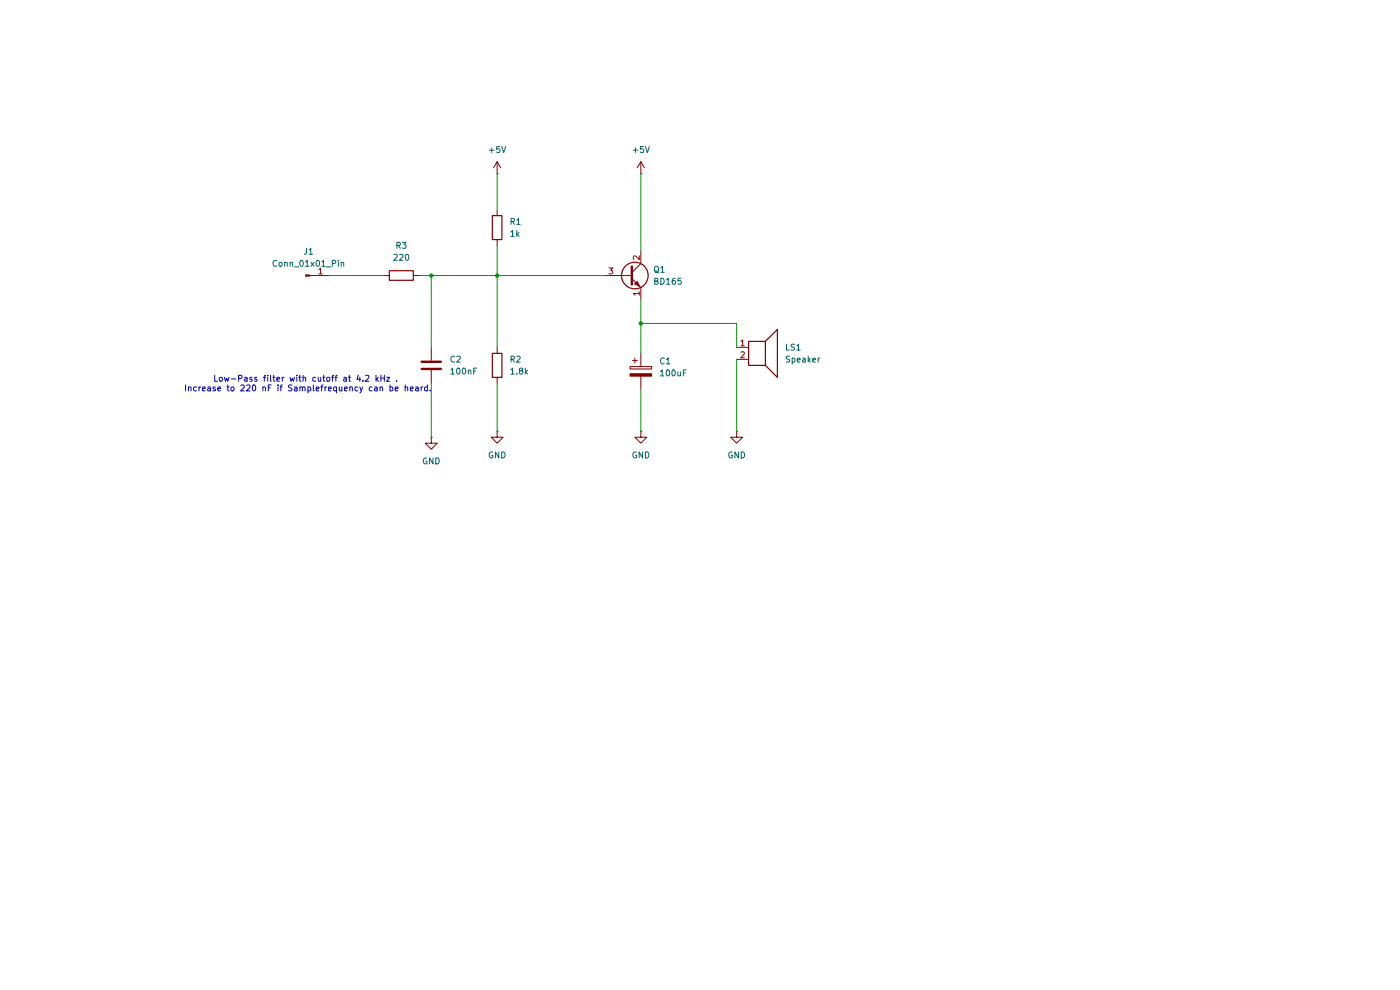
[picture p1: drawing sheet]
(kicad_sch
 (version 20250114)
 (generator "eeschema")
 (generator_version "9.0")
 (paper "A4")
 (lib_symbols
  (symbol "Connector:Conn_01x01_Pin"
   (pin_names
    (offset 1.016) (hide yes)) (exclude_from_sim no) (in_bom yes) (on_board yes)
   (property "Reference" "J" (at 0 2.54 0) (effects (font (size 1.27 1.27))))
   (property "Value" "Conn_01x01_Pin" (at 0 -2.54 0) (effects (font (size 1.27 1.27))))
   (property "Footprint" "" (at 0 0 0) (effects (font (size 1.27 1.27)) (hide yes)))
   (property "Datasheet" "~" (at 0 0 0) (effects (font (size 1.27 1.27)) (hide yes)))
   (property "Description" "Generic connector, single row, 01x01, script generated" (at 0 0 0) (effects (font (size 1.27 1.27)) (hide yes)))
   (property "ki_locked" "" (at 0 0 0) (effects (font (size 1.27 1.27))))
   (symbol "Conn_01x01_Pin_1_1"
    (rectangle (start 0.8636 0.127) (end 0 -0.127) (stroke (width 0.1524) (type default)) (fill (type outline)))
    (polyline (pts (xy 1.27 0) (xy 0.8636 0)) (stroke (width 0.1524) (type default)) (fill (type none)))
    (pin passive line (at 5.08 0 180) (length 3.81) (name "Pin_1" (effects (font (size 1.27 1.27)))) (number "1" (effects (font (size 1.27 1.27))))))
   (embedded_fonts no))
  (symbol "Device:C"
   (pin_numbers (hide yes))
   (pin_names
    (offset 0.254)) (exclude_from_sim no) (in_bom yes) (on_board yes)
   (property "Reference" "C" (at 0.635 2.54 0) (effects (font (size 1.27 1.27)) (justify left)))
   (property "Value" "C" (at 0.635 -2.54 0) (effects (font (size 1.27 1.27)) (justify left)))
   (property "Footprint" "" (at 0.9652 -3.81 0) (effects (font (size 1.27 1.27)) (hide yes)))
   (property "Datasheet" "~" (at 0 0 0) (effects (font (size 1.27 1.27)) (hide yes)))
   (property "Description" "Unpolarized capacitor" (at 0 0 0) (effects (font (size 1.27 1.27)) (hide yes)))
   (symbol "C_0_1"
    (polyline (pts (xy -2.032 0.762) (xy 2.032 0.762)) (stroke (width 0.508) (type default)) (fill (type none)))
    (polyline (pts (xy -2.032 -0.762) (xy 2.032 -0.762)) (stroke (width 0.508) (type default)) (fill (type none))))
   (symbol "C_1_1"
    (pin passive line (at 0 3.81 270) (length 2.794) (name "~" (effects (font (size 1.27 1.27)))) (number "1" (effects (font (size 1.27 1.27)))))
    (pin passive line (at 0 -3.81 90) (length 2.794) (name "~" (effects (font (size 1.27 1.27)))) (number "2" (effects (font (size 1.27 1.27))))))
   (embedded_fonts no))
  (symbol "Device:C_Polarized"
   (pin_numbers (hide yes))
   (pin_names
    (offset 0.254)) (exclude_from_sim no) (in_bom yes) (on_board yes)
   (property "Reference" "C" (at 0.635 2.54 0) (effects (font (size 1.27 1.27)) (justify left)))
   (property "Value" "C_Polarized" (at 0.635 -2.54 0) (effects (font (size 1.27 1.27)) (justify left)))
   (property "Footprint" "" (at 0.9652 -3.81 0) (effects (font (size 1.27 1.27)) (hide yes)))
   (property "Datasheet" "~" (at 0 0 0) (effects (font (size 1.27 1.27)) (hide yes)))
   (property "Description" "Polarized capacitor" (at 0 0 0) (effects (font (size 1.27 1.27)) (hide yes)))
   (symbol "C_Polarized_0_1"
    (rectangle (start -2.286 0.508) (end 2.286 1.016) (stroke (width 0) (type default)) (fill (type none)))
    (polyline (pts (xy -1.778 2.286) (xy -0.762 2.286)) (stroke (width 0) (type default)) (fill (type none)))
    (polyline (pts (xy -1.27 2.794) (xy -1.27 1.778)) (stroke (width 0) (type default)) (fill (type none)))
    (rectangle (start 2.286 -0.508) (end -2.286 -1.016) (stroke (width 0) (type default)) (fill (type outline))))
   (symbol "C_Polarized_1_1"
    (pin passive line (at 0 3.81 270) (length 2.794) (name "~" (effects (font (size 1.27 1.27)))) (number "1" (effects (font (size 1.27 1.27)))))
    (pin passive line (at 0 -3.81 90) (length 2.794) (name "~" (effects (font (size 1.27 1.27)))) (number "2" (effects (font (size 1.27 1.27))))))
   (embedded_fonts no))
  (symbol "Device:R"
   (pin_numbers (hide yes))
   (pin_names
    (offset 0)) (exclude_from_sim no) (in_bom yes) (on_board yes)
   (property "Reference" "R" (at 2.032 0 90) (effects (font (size 1.27 1.27))))
   (property "Value" "R" (at 0 0 90) (effects (font (size 1.27 1.27))))
   (property "Footprint" "" (at -1.778 0 90) (effects (font (size 1.27 1.27)) (hide yes)))
   (property "Datasheet" "~" (at 0 0 0) (effects (font (size 1.27 1.27)) (hide yes)))
   (property "Description" "Resistor" (at 0 0 0) (effects (font (size 1.27 1.27)) (hide yes)))
   (symbol "R_0_1"
    (rectangle (start -1.016 -2.54) (end 1.016 2.54) (stroke (width 0.254) (type default)) (fill (type none))))
   (symbol "R_1_1"
    (pin passive line (at 0 3.81 270) (length 1.27) (name "~" (effects (font (size 1.27 1.27)))) (number "1" (effects (font (size 1.27 1.27)))))
    (pin passive line (at 0 -3.81 90) (length 1.27) (name "~" (effects (font (size 1.27 1.27)))) (number "2" (effects (font (size 1.27 1.27))))))
   (embedded_fonts no))
  (symbol "Device:Speaker"
   (pin_names
    (offset 0) (hide yes)) (exclude_from_sim no) (in_bom yes) (on_board yes)
   (property "Reference" "LS" (at 1.27 5.715 0) (effects (font (size 1.27 1.27)) (justify right)))
   (property "Value" "Speaker" (at 1.27 3.81 0) (effects (font (size 1.27 1.27)) (justify right)))
   (property "Footprint" "" (at 0 -5.08 0) (effects (font (size 1.27 1.27)) (hide yes)))
   (property "Datasheet" "~" (at -0.254 -1.27 0) (effects (font (size 1.27 1.27)) (hide yes)))
   (property "Description" "Speaker" (at 0 0 0) (effects (font (size 1.27 1.27)) (hide yes)))
   (symbol "Speaker_0_0"
    (rectangle (start -2.54 1.27) (end 1.016 -3.81) (stroke (width 0.254) (type default)) (fill (type none)))
    (polyline (pts (xy 1.016 1.27) (xy 3.556 3.81) (xy 3.556 -6.35) (xy 1.016 -3.81)) (stroke (width 0.254) (type default)) (fill (type none))))
   (symbol "Speaker_1_1"
    (pin input line (at -5.08 0 0) (length 2.54) (name "1" (effects (font (size 1.27 1.27)))) (number "1" (effects (font (size 1.27 1.27)))))
    (pin input line (at -5.08 -2.54 0) (length 2.54) (name "2" (effects (font (size 1.27 1.27)))) (number "2" (effects (font (size 1.27 1.27))))))
   (embedded_fonts no))
  (symbol "Transistor_BJT:BD237"
   (pin_names
    (offset 0) (hide yes)) (exclude_from_sim no) (in_bom yes) (on_board yes)
   (property "Reference" "Q" (at 5.08 1.905 0) (effects (font (size 1.27 1.27)) (justify left)))
   (property "Value" "BD237" (at 5.08 0 0) (effects (font (size 1.27 1.27)) (justify left)))
   (property "Footprint" "Package_TO_SOT_THT:TO-126-3_Vertical" (at 5.08 -1.905 0) (effects (font (size 1.27 1.27)
    (italic yes)) (justify left) (hide yes)))
   (property "Datasheet" "https://media.digikey.com/pdf/Data%20Sheets/Micro%20Commercial%20PDFs/BD233,235,237.pdf" (at 0 0 0) (effects (font (size 1.27 1.27)) (justify left) (hide yes)))
   (property "Description" "2A Ic, 80V Vce, Low Voltage Transistor, TO-126" (at 0 0 0) (effects (font (size 1.27 1.27)) (hide yes)))
   (property "Sim.Device" "NPN" (at 0 0 0) (effects (font (size 1.27 1.27)) (hide yes)))
   (property "Sim.Pins" "1=E 2=C 3=B" (at 0 0 0) (effects (font (size 1.27 1.27)) (hide yes)))
   (symbol "BD237_0_1"
    (polyline (pts (xy -2.54 0) (xy 0.635 0)) (stroke (width 0) (type default)) (fill (type none)))
    (polyline (pts (xy 0.635 1.905) (xy 0.635 -1.905)) (stroke (width 0.508) (type default)) (fill (type none)))
    (circle (center 1.27 0) (radius 2.8194) (stroke (width 0.254) (type default)) (fill (type none))))
   (symbol "BD237_1_1"
    (polyline (pts (xy 0.635 0.635) (xy 2.54 2.54)) (stroke (width 0) (type default)) (fill (type none)))
    (polyline (pts (xy 0.635 -0.635) (xy 2.54 -2.54)) (stroke (width 0) (type default)) (fill (type none)))
    (polyline (pts (xy 1.27 -1.778) (xy 1.778 -1.27) (xy 2.286 -2.286) (xy 1.27 -1.778)) (stroke (width 0) (type default)) (fill (type outline)))
    (pin input line (at -5.08 0 0) (length 2.54) (name "B" (effects (font (size 1.27 1.27)))) (number "3" (effects (font (size 1.27 1.27)))))
    (pin passive line (at 2.54 5.08 270) (length 2.54) (name "C" (effects (font (size 1.27 1.27)))) (number "2" (effects (font (size 1.27 1.27)))))
    (pin passive line (at 2.54 -5.08 90) (length 2.54) (name "E" (effects (font (size 1.27 1.27)))) (number "1" (effects (font (size 1.27 1.27))))))
   (embedded_fonts no))
  (symbol "power:+5V"
   (power)
   (pin_numbers (hide yes))
   (pin_names
    (offset 0) (hide yes)) (exclude_from_sim no) (in_bom yes) (on_board yes)
   (property "Reference" "#PWR" (at 0 -3.81 0) (effects (font (size 1.27 1.27)) (hide yes)))
   (property "Value" "+5V" (at 0 3.556 0) (effects (font (size 1.27 1.27))))
   (property "Footprint" "" (at 0 0 0) (effects (font (size 1.27 1.27)) (hide yes)))
   (property "Datasheet" "" (at 0 0 0) (effects (font (size 1.27 1.27)) (hide yes)))
   (property "Description" "Power symbol creates a global label with name \"+5V\"" (at 0 0 0) (effects (font (size 1.27 1.27)) (hide yes)))
   (symbol "+5V_0_1"
    (polyline (pts (xy -0.762 1.27) (xy 0 2.54)) (stroke (width 0) (type default)) (fill (type none)))
    (polyline (pts (xy 0 2.54) (xy 0.762 1.27)) (stroke (width 0) (type default)) (fill (type none)))
    (polyline (pts (xy 0 0) (xy 0 2.54)) (stroke (width 0) (type default)) (fill (type none))))
   (symbol "+5V_1_1"
    (pin power_in line (at 0 0 90) (length 0) (name "~" (effects (font (size 1.27 1.27)))) (number "1" (effects (font (size 1.27 1.27))))))
   (embedded_fonts no))
  (symbol "power:GND"
   (power)
   (pin_numbers (hide yes))
   (pin_names
    (offset 0) (hide yes)) (exclude_from_sim no) (in_bom yes) (on_board yes)
   (property "Reference" "#PWR" (at 0 -6.35 0) (effects (font (size 1.27 1.27)) (hide yes)))
   (property "Value" "GND" (at 0 -3.81 0) (effects (font (size 1.27 1.27))))
   (property "Footprint" "" (at 0 0 0) (effects (font (size 1.27 1.27)) (hide yes)))
   (property "Datasheet" "" (at 0 0 0) (effects (font (size 1.27 1.27)) (hide yes)))
   (property "Description" "Power symbol creates a global label with name \"GND\" , ground" (at 0 0 0) (effects (font (size 1.27 1.27)) (hide yes)))
   (symbol "GND_0_1"
    (polyline (pts (xy 0 0) (xy 0 -1.27) (xy 1.27 -1.27) (xy 0 -2.54) (xy -1.27 -1.27) (xy 0 -1.27)) (stroke (width 0) (type default)) (fill (type none))))
   (symbol "GND_1_1"
    (pin power_in line (at 0 0 270) (length 0) (name "~" (effects (font (size 1.27 1.27)))) (number "1" (effects (font (size 1.27 1.27))))))
   (embedded_fonts no)))
 (text "Low-Pass filter with cutoff at 4.2 kHz . \nIncrease to 220 nF if Samplefrequency can be heard."
  (exclude_from_sim no)
  (at 65.278 81.534 0)
  (effects (font (size 1.27 1.27))))
 (junction
  (at 135.89 68.58)
  (diameter 0)
  (color 0 0 0 0))
 (junction
  (at 105.41 58.42)
  (diameter 0)
  (color 0 0 0 0))
 (junction
  (at 91.44 58.42)
  (diameter 0)
  (color 0 0 0 0))
 (wire
  (pts (xy 135.89 63.5) (xy 135.89 68.58))
  (stroke (width 0) (type default)))
 (wire
  (pts (xy 135.89 82.55) (xy 135.89 91.44))
  (stroke (width 0) (type default)))
 (wire
  (pts (xy 88.9 58.42) (xy 91.44 58.42))
  (stroke (width 0) (type default)))
 (wire
  (pts (xy 135.89 68.58) (xy 135.89 74.93))
  (stroke (width 0) (type default)))
 (wire
  (pts (xy 105.41 58.42) (xy 105.41 73.66))
  (stroke (width 0) (type default)))
 (wire
  (pts (xy 91.44 58.42) (xy 105.41 58.42))
  (stroke (width 0) (type default)))
 (wire
  (pts (xy 69.85 58.42) (xy 81.28 58.42))
  (stroke (width 0) (type default)))
 (wire
  (pts (xy 105.41 36.83) (xy 105.41 44.45))
  (stroke (width 0) (type default)))
 (wire
  (pts (xy 105.41 58.42) (xy 105.41 52.07))
  (stroke (width 0) (type default)))
 (wire
  (pts (xy 156.21 68.58) (xy 135.89 68.58))
  (stroke (width 0) (type default)))
 (wire
  (pts (xy 91.44 58.42) (xy 91.44 73.66))
  (stroke (width 0) (type default)))
 (wire
  (pts (xy 135.89 36.83) (xy 135.89 53.34))
  (stroke (width 0) (type default)))
 (wire
  (pts (xy 156.21 73.66) (xy 156.21 68.58))
  (stroke (width 0) (type default)))
 (wire
  (pts (xy 105.41 58.42) (xy 128.27 58.42))
  (stroke (width 0) (type default)))
 (wire
  (pts (xy 105.41 81.28) (xy 105.41 91.44))
  (stroke (width 0) (type default)))
 (wire
  (pts (xy 91.44 81.28) (xy 91.44 92.71))
  (stroke (width 0) (type default)))
 (wire
  (pts (xy 156.21 76.2) (xy 156.21 91.44))
  (stroke (width 0) (type default)))
 (symbol
  (lib_id "power:+5V")
  (at 135.89 36.83 0)
  (unit 1)
  (exclude_from_sim no)
  (in_bom yes)
  (on_board yes)
  (dnp no)
  (fields_autoplaced yes)
  (property "Reference" "#PWR02" (at 135.89 40.64 0) (effects (font (size 1.27 1.27)) (hide yes)))
  (property "Value" "+5V" (at 135.89 31.75 0) (effects (font (size 1.27 1.27))))
  (property "Footprint" "" (at 135.89 36.83 0) (effects (font (size 1.27 1.27)) (hide yes)))
  (property "Datasheet" "" (at 135.89 36.83 0) (effects (font (size 1.27 1.27)) (hide yes)))
  (property "Description" "Power symbol creates a global label with name \"+5V\"" (at 135.89 36.83 0) (effects (font (size 1.27 1.27)) (hide yes)))
  (pin "1"))
 (symbol
  (lib_id "Connector:Conn_01x01_Pin")
  (at 64.77 58.42 0)
  (unit 1)
  (exclude_from_sim no)
  (in_bom yes)
  (on_board yes)
  (dnp no)
  (fields_autoplaced yes)
  (property "Reference" "J1" (at 65.405 53.34 0) (effects (font (size 1.27 1.27))))
  (property "Value" "Conn_01x01_Pin" (at 65.405 55.88 0) (effects (font (size 1.27 1.27))))
  (property "Footprint" "" (at 64.77 58.42 0) (effects (font (size 1.27 1.27)) (hide yes)))
  (property "Datasheet" "~" (at 64.77 58.42 0) (effects (font (size 1.27 1.27)) (hide yes)))
  (property "Description" "Generic connector, single row, 01x01, script generated" (at 64.77 58.42 0) (effects (font (size 1.27 1.27)) (hide yes)))
  (pin "1"))
 (symbol
  (lib_id "power:GND")
  (at 105.41 91.44 0)
  (unit 1)
  (exclude_from_sim no)
  (in_bom yes)
  (on_board yes)
  (dnp no)
  (fields_autoplaced yes)
  (property "Reference" "#PWR03" (at 105.41 97.79 0) (effects (font (size 1.27 1.27)) (hide yes)))
  (property "Value" "GND" (at 105.41 96.52 0) (effects (font (size 1.27 1.27))))
  (property "Footprint" "" (at 105.41 91.44 0) (effects (font (size 1.27 1.27)) (hide yes)))
  (property "Datasheet" "" (at 105.41 91.44 0) (effects (font (size 1.27 1.27)) (hide yes)))
  (property "Description" "Power symbol creates a global label with name \"GND\" , ground" (at 105.41 91.44 0) (effects (font (size 1.27 1.27)) (hide yes)))
  (pin "1"))
 (symbol
  (lib_id "Device:C")
  (at 91.44 77.47 0)
  (unit 1)
  (exclude_from_sim no)
  (in_bom yes)
  (on_board yes)
  (dnp no)
  (fields_autoplaced yes)
  (property "Reference" "C2" (at 95.25 76.1999 0) (effects (font (size 1.27 1.27)) (justify left)))
  (property "Value" "100nF" (at 95.25 78.7399 0) (effects (font (size 1.27 1.27)) (justify left)))
  (property "Footprint" "" (at 92.4052 81.28 0) (effects (font (size 1.27 1.27)) (hide yes)))
  (property "Datasheet" "~" (at 91.44 77.47 0) (effects (font (size 1.27 1.27)) (hide yes)))
  (property "Description" "Unpolarized capacitor" (at 91.44 77.47 0) (effects (font (size 1.27 1.27)) (hide yes)))
  (pin "2")
  (pin "1"))
 (symbol
  (lib_id "Device:R")
  (at 105.41 77.47 0)
  (unit 1)
  (exclude_from_sim no)
  (in_bom yes)
  (on_board yes)
  (dnp no)
  (fields_autoplaced yes)
  (property "Reference" "R2" (at 107.95 76.1999 0) (effects (font (size 1.27 1.27)) (justify left)))
  (property "Value" "1.8k" (at 107.95 78.7399 0) (effects (font (size 1.27 1.27)) (justify left)))
  (property "Footprint" "" (at 103.632 77.47 90) (effects (font (size 1.27 1.27)) (hide yes)))
  (property "Datasheet" "~" (at 105.41 77.47 0) (effects (font (size 1.27 1.27)) (hide yes)))
  (property "Description" "Resistor" (at 105.41 77.47 0) (effects (font (size 1.27 1.27)) (hide yes)))
  (pin "2")
  (pin "1"))
 (symbol
  (lib_id "power:GND")
  (at 156.21 91.44 0)
  (unit 1)
  (exclude_from_sim no)
  (in_bom yes)
  (on_board yes)
  (dnp no)
  (fields_autoplaced yes)
  (property "Reference" "#PWR05" (at 156.21 97.79 0) (effects (font (size 1.27 1.27)) (hide yes)))
  (property "Value" "GND" (at 156.21 96.52 0) (effects (font (size 1.27 1.27))))
  (property "Footprint" "" (at 156.21 91.44 0) (effects (font (size 1.27 1.27)) (hide yes)))
  (property "Datasheet" "" (at 156.21 91.44 0) (effects (font (size 1.27 1.27)) (hide yes)))
  (property "Description" "Power symbol creates a global label with name \"GND\" , ground" (at 156.21 91.44 0) (effects (font (size 1.27 1.27)) (hide yes)))
  (pin "1"))
 (symbol
  (lib_id "Device:R")
  (at 85.09 58.42 90)
  (unit 1)
  (exclude_from_sim no)
  (in_bom yes)
  (on_board yes)
  (dnp no)
  (fields_autoplaced yes)
  (property "Reference" "R3" (at 85.09 52.07 90) (effects (font (size 1.27 1.27))))
  (property "Value" "220" (at 85.09 54.61 90) (effects (font (size 1.27 1.27))))
  (property "Footprint" "" (at 85.09 60.198 90) (effects (font (size 1.27 1.27)) (hide yes)))
  (property "Datasheet" "~" (at 85.09 58.42 0) (effects (font (size 1.27 1.27)) (hide yes)))
  (property "Description" "Resistor" (at 85.09 58.42 0) (effects (font (size 1.27 1.27)) (hide yes)))
  (pin "2")
  (pin "1"))
 (symbol
  (lib_id "Device:R")
  (at 105.41 48.26 0)
  (unit 1)
  (exclude_from_sim no)
  (in_bom yes)
  (on_board yes)
  (dnp no)
  (fields_autoplaced yes)
  (property "Reference" "R1" (at 107.95 46.9899 0) (effects (font (size 1.27 1.27)) (justify left)))
  (property "Value" "1k" (at 107.95 49.5299 0) (effects (font (size 1.27 1.27)) (justify left)))
  (property "Footprint" "" (at 103.632 48.26 90) (effects (font (size 1.27 1.27)) (hide yes)))
  (property "Datasheet" "~" (at 105.41 48.26 0) (effects (font (size 1.27 1.27)) (hide yes)))
  (property "Description" "Resistor" (at 105.41 48.26 0) (effects (font (size 1.27 1.27)) (hide yes)))
  (pin "2")
  (pin "1"))
 (symbol
  (lib_id "power:GND")
  (at 91.44 92.71 0)
  (unit 1)
  (exclude_from_sim no)
  (in_bom yes)
  (on_board yes)
  (dnp no)
  (fields_autoplaced yes)
  (property "Reference" "#PWR06" (at 91.44 99.06 0) (effects (font (size 1.27 1.27)) (hide yes)))
  (property "Value" "GND" (at 91.44 97.79 0) (effects (font (size 1.27 1.27))))
  (property "Footprint" "" (at 91.44 92.71 0) (effects (font (size 1.27 1.27)) (hide yes)))
  (property "Datasheet" "" (at 91.44 92.71 0) (effects (font (size 1.27 1.27)) (hide yes)))
  (property "Description" "Power symbol creates a global label with name \"GND\" , ground" (at 91.44 92.71 0) (effects (font (size 1.27 1.27)) (hide yes)))
  (pin "1"))
 (symbol
  (lib_id "power:GND")
  (at 135.89 91.44 0)
  (unit 1)
  (exclude_from_sim no)
  (in_bom yes)
  (on_board yes)
  (dnp no)
  (fields_autoplaced yes)
  (property "Reference" "#PWR04" (at 135.89 97.79 0) (effects (font (size 1.27 1.27)) (hide yes)))
  (property "Value" "GND" (at 135.89 96.52 0) (effects (font (size 1.27 1.27))))
  (property "Footprint" "" (at 135.89 91.44 0) (effects (font (size 1.27 1.27)) (hide yes)))
  (property "Datasheet" "" (at 135.89 91.44 0) (effects (font (size 1.27 1.27)) (hide yes)))
  (property "Description" "Power symbol creates a global label with name \"GND\" , ground" (at 135.89 91.44 0) (effects (font (size 1.27 1.27)) (hide yes)))
  (pin "1"))
 (symbol
  (lib_id "power:+5V")
  (at 105.41 36.83 0)
  (unit 1)
  (exclude_from_sim no)
  (in_bom yes)
  (on_board yes)
  (dnp no)
  (fields_autoplaced yes)
  (property "Reference" "#PWR01" (at 105.41 40.64 0) (effects (font (size 1.27 1.27)) (hide yes)))
  (property "Value" "+5V" (at 105.41 31.75 0) (effects (font (size 1.27 1.27))))
  (property "Footprint" "" (at 105.41 36.83 0) (effects (font (size 1.27 1.27)) (hide yes)))
  (property "Datasheet" "" (at 105.41 36.83 0) (effects (font (size 1.27 1.27)) (hide yes)))
  (property "Description" "Power symbol creates a global label with name \"+5V\"" (at 105.41 36.83 0) (effects (font (size 1.27 1.27)) (hide yes)))
  (pin "1"))
 (symbol
  (lib_id "Transistor_BJT:BD237")
  (at 133.35 58.42 0)
  (unit 1)
  (exclude_from_sim no)
  (in_bom yes)
  (on_board yes)
  (dnp no)
  (fields_autoplaced yes)
  (property "Reference" "Q1" (at 138.43 57.1499 0) (effects (font (size 1.27 1.27)) (justify left)))
  (property "Value" "BD165" (at 138.43 59.6899 0) (effects (font (size 1.27 1.27)) (justify left)))
  (property "Footprint" "Package_TO_SOT_THT:TO-126-3_Vertical" (at 138.43 60.325 0) (effects (font (size 1.27 1.27)
    (italic yes)) (justify left) (hide yes)))
  (property "Datasheet" "https://media.digikey.com/pdf/Data%20Sheets/Micro%20Commercial%20PDFs/BD233,235,237.pdf" (at 133.35 58.42 0) (effects (font (size 1.27 1.27)) (justify left) (hide yes)))
  (property "Description" "2A Ic, 80V Vce, Low Voltage Transistor, TO-126" (at 133.35 58.42 0) (effects (font (size 1.27 1.27)) (hide yes)))
  (property "Sim.Device" "NPN" (at 133.35 58.42 0) (effects (font (size 1.27 1.27)) (hide yes)))
  (property "Sim.Pins" "1=E 2=C 3=B" (at 133.35 58.42 0) (effects (font (size 1.27 1.27)) (hide yes)))
  (pin "1")
  (pin "3")
  (pin "2"))
 (symbol
  (lib_id "Device:Speaker")
  (at 161.29 73.66 0)
  (unit 1)
  (exclude_from_sim no)
  (in_bom yes)
  (on_board yes)
  (dnp no)
  (fields_autoplaced yes)
  (property "Reference" "LS1" (at 166.37 73.6599 0) (effects (font (size 1.27 1.27)) (justify left)))
  (property "Value" "Speaker" (at 166.37 76.1999 0) (effects (font (size 1.27 1.27)) (justify left)))
  (property "Footprint" "" (at 161.29 78.74 0) (effects (font (size 1.27 1.27)) (hide yes)))
  (property "Datasheet" "~" (at 161.036 74.93 0) (effects (font (size 1.27 1.27)) (hide yes)))
  (property "Description" "Speaker" (at 161.29 73.66 0) (effects (font (size 1.27 1.27)) (hide yes)))
  (pin "2")
  (pin "1"))
 (symbol
  (lib_id "Device:C_Polarized")
  (at 135.89 78.74 0)
  (unit 1)
  (exclude_from_sim no)
  (in_bom yes)
  (on_board yes)
  (dnp no)
  (fields_autoplaced yes)
  (property "Reference" "C1" (at 139.7 76.5809 0) (effects (font (size 1.27 1.27)) (justify left)))
  (property "Value" "100uF" (at 139.7 79.1209 0) (effects (font (size 1.27 1.27)) (justify left)))
  (property "Footprint" "" (at 136.8552 82.55 0) (effects (font (size 1.27 1.27)) (hide yes)))
  (property "Datasheet" "~" (at 135.89 78.74 0) (effects (font (size 1.27 1.27)) (hide yes)))
  (property "Description" "Polarized capacitor" (at 135.89 78.74 0) (effects (font (size 1.27 1.27)) (hide yes)))
  (pin "2")
  (pin "1"))
 (sheet_instances
  (path ""
   (page "1")))
 (embedded_fonts no))
